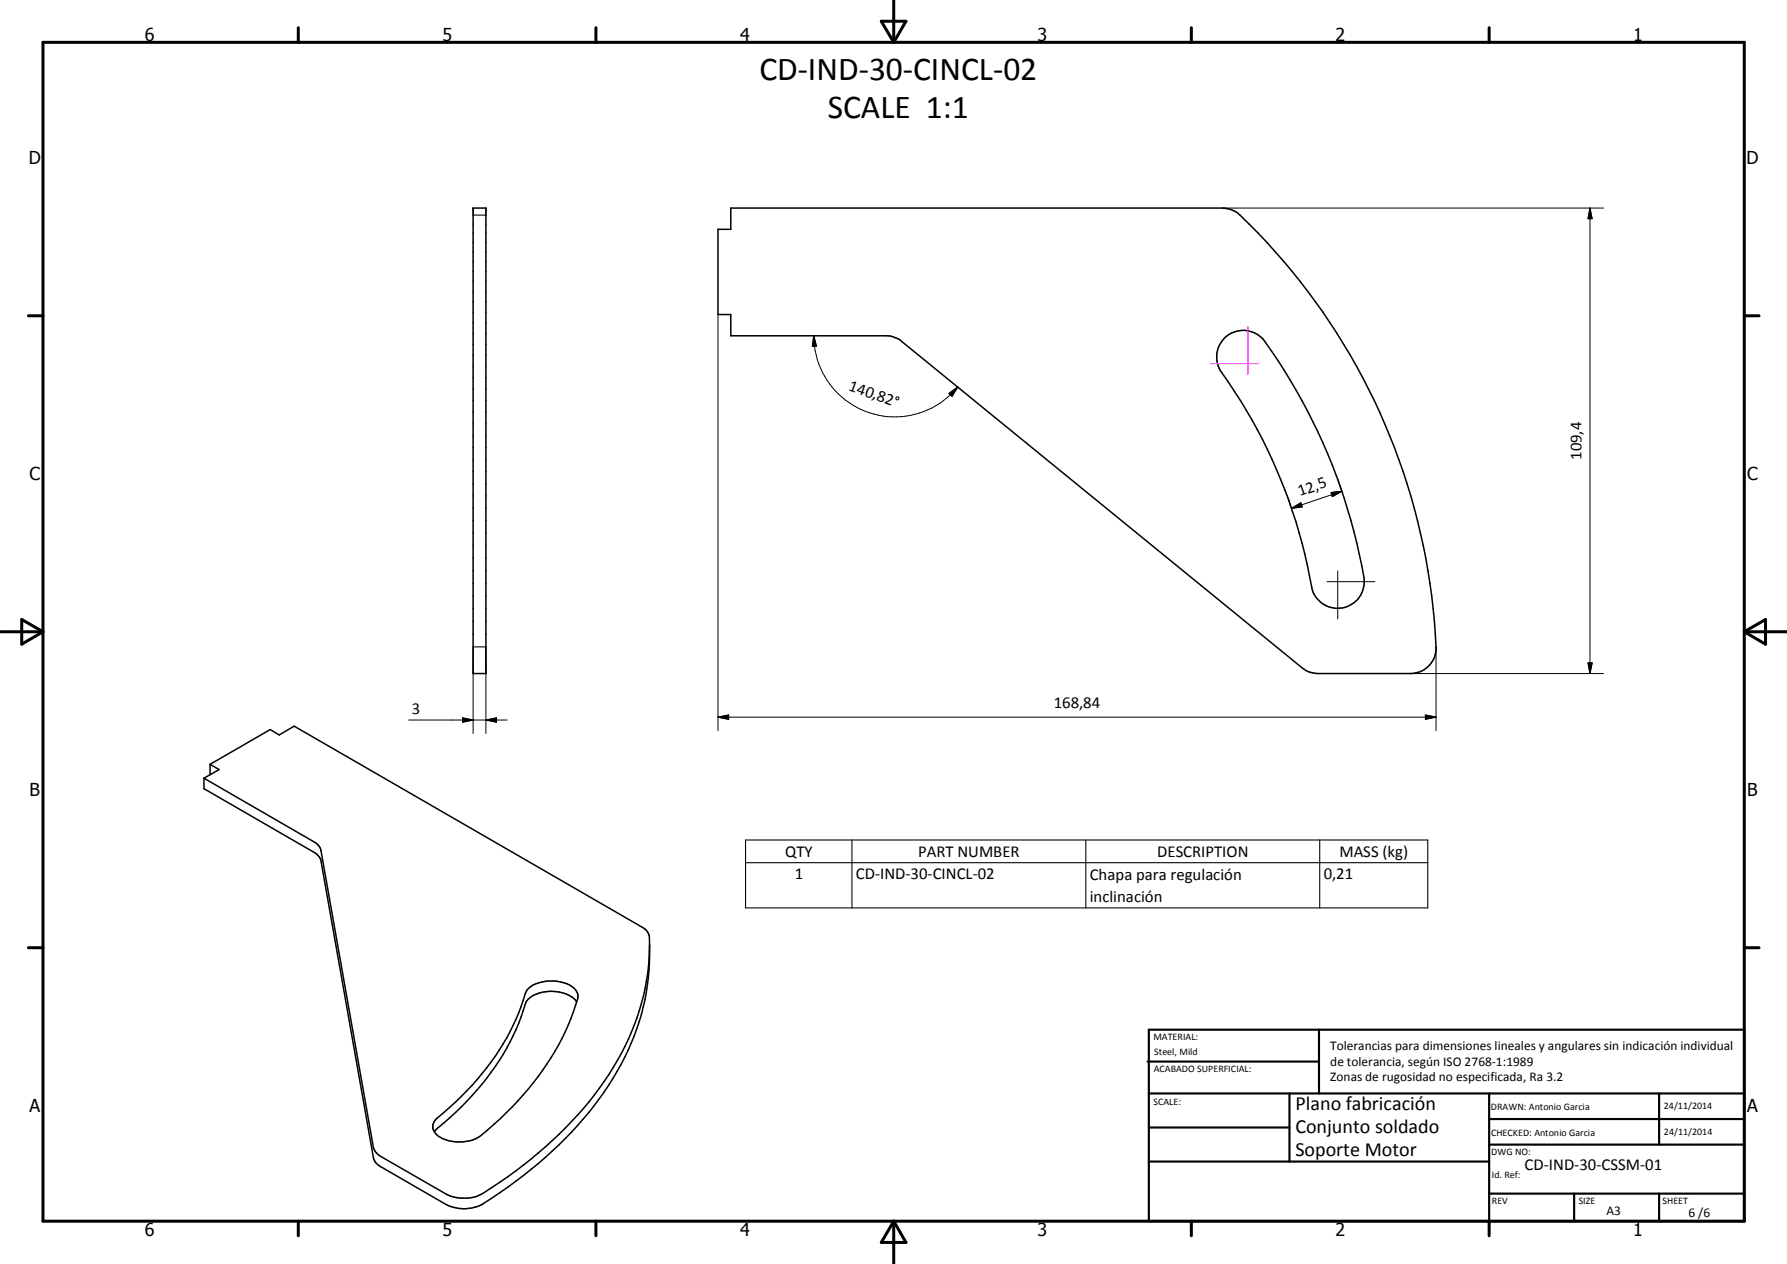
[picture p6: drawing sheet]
<svg xmlns="http://www.w3.org/2000/svg" width="420mm" height="297mm" viewBox="0 0 420 297" stroke-linecap="round" stroke-linejoin="round" font-family="sans-serif">
<path d="M111.2 48.9h3v109.4h-3zM171.8 48.9h115.6l1.1 .1a5.5 5.5 0 0 1 3 1.5 149.6 149.6 0 0 1 46.1 102.7 6 6 0 0 1-5.9 5.1h-21.7l-1.8-.3-1.1-.4-95.1-77.3a5.2 5.2 0 0 0-3.1-1.4h-37.1v-5h-3v-20h3zM287.7 79.7a6.2 6.2 0 0 1 9.6 .5 134.2 134.2 0 0 1 23.4 56.1 6.2 6.2 0 0 1-5.4 6.6 6.2 6.2 0 0 1-6.9-5 125.7 125.7 0 0 0-21.7-51.3 6.2 6.2 0 0 1 1-6.9zM49.4 179.6v2.5M49.4 179.6l14.1-8.2 2.1 1.3 3.6-2.1 81.7 47.2a2.97 2.97 0 0 1 1.8 2.4 56.2 56.2 0 0 1-11.8 35.5 95.9 95.9 0 0 1-28.7 25.4 9.5 9.5 0 0 1-7.4-.5l-15.3-8.9-1-.8-.6-.9-12.6-70.8-.8-.9-.8-.5-25.7-14.9M49.4 179.6l2.1 1.2-3.5 2.1M48 182.9v2.4l25.7 14.9 .8 .5 .8 1 12.6 70.7 .6 .9 1 .9 15.3 8.8a9.3 9.3 0 0 0 8.7-.1 94.8 94.8 0 0 0 29.6-27.9 55.2 55.2 0 0 0 9.6-32.9M124 232.6a7.9 7.9 0 0 1 7.8-1.8 4.9 4.9 0 0 1 4 2.8l.1 .7a62.1 62.1 0 0 1-18.3 28.6l-4.5 4a9.2 9.2 0 0 1-10.4-.2 2.46 2.46 0 0 1 .1-4 60.7 60.7 0 0 0 20.2-27.6zM135.6 235.5a7.4 7.4 0 0 0-7-2.5 6.4 6.4 0 0 0-4.9 2.4 56.7 56.7 0 0 1-16.6 26l-4.3 3.8-.7 .8" fill="none" stroke="#000" stroke-width=".35"/>
<path d="M111.2 50.5h3M111.2 152h3M175.3 197.4h160.4v16h-160.4zM200.3 197.4v16M255.3 197.4v16M310.3 197.4v16M175.3 202.7h160.4" fill="none" stroke="#000" stroke-width=".25"/>
<g fill="none" stroke="#000" stroke-width=".71">
<path d="M10.1 9.9h400v277.1h-400zM70.1 6.5v3.4M140.1 6.5v3.4M207.2 5h5.8l-2.9 4.9zM210.1 0v9.9M280.1 6.5v3.4M350.1 6.5v3.4M6.7 74.2h3.4M410.1 74.2h3.5M.1 148.5h10M5.1 145.6l5 2.9-5 2.9zM410.1 148.5h10"/>
<path d="M410.1 148.5l5-2.9v5.8zM6.7 222.7h3.4M410.1 222.7h3.5M70.1 287v3.4M140.1 287v3.4M210.1 287v10M210.1 287l2.9 5h-5.8zM280.1 287v3.4M350.1 287v3.4"/>
</g>
<g fill="none" stroke="#000" stroke-width=".51">
<path d="M269.8 249.5h40.3M270.1 242h140v45h-140zM270.1 257h140M303.2 257v16M310.1 242v15M350.1 257v30M390.1 257v12M270.1 265h33.1M270.1 273h80M350.1 269h60M350.1 263h60M350.1 280.5h60"/>
<path d="M370.1 280.5v6.5M390.1 280.5v6.5"/>
</g>
<path d="M293.4 76.7v11.3M284.7 85.5h11.2" fill="none" stroke="#f0f" stroke-width=".24"/>
<g fill="none" stroke="#000" stroke-width=".24">
<path d="M287.4 48.9h89.6M373.8 48.9l.5 2.5h-.9zM373.8 48.9v109.4M168.8 73.9v97.8M191.3 78.9l.7 2.5h-1zM191.3 78.9a19.1 19.1 0 0 0 12.7 18 19.1 19.1 0 0 0 21.2-6M223.1 92.5l2.1-1.6-1.4 2.2zM302.6 116.5l1 3M303.6 119.5l2.2-1.3 .4 .9zM313 115.7l2.5-.3-2.2 1.3zM314.5 112.4l1 3M315.5 115.4l-11.9 4.1"/>
<path d="M312 136.7h11.2M314.5 134.2v11.3M111.2 152v20.4M114.2 152v20.4M331.7 158.3h45.3M337.6 152v19.7M373.4 155.8h.9l-.5 2.5zM96.1 169.2h23.1M108.7 168.7l2.5 .5-2.5 .5zM114.2 169.2l2.5-.5v1zM168.8 168.5l2.5-.5v1zM168.8 168.5h168.8"/>
<path d="M335.1 168l2.5 .5-2.5 .5z"/>
</g>
<path d="M373.8 48.9l.5 2.5h-.9zM191.3 78.9l.7 2.5h-1zM223.1 92.5l2.1-1.6-1.4 2.2zM303.6 119.5l2.2-1.3 .4 .9zM313 115.7l2.5-.3-2.2 1.3zM373.4 155.8h.9l-.5 2.5zM108.7 168.7l2.5 .5-2.5 .5zM114.2 169.2l2.5-.5v1zM168.8 168.5l2.5-.5v1zM335.1 168l2.5 .5-2.5 .5z" fill="#000"/>
<g font-size="7.9">
<text x="178.6" y="18.7">CD-IND-30-CINCL-02</text>
<text x="194.6" y="27.7">SCALE 1:1</text>
</g>
<g font-size="4.7">
<text x="304.6" y="260.8">Plano fabricación</text>
<text x="304.6" y="266.2">Conjunto soldado</text>
<text x="304.6" y="271.6">Soporte Motor</text>
</g>
<g font-size="4.2">
<text x="34" y="9.6">6</text>
<text x="104" y="9.6">5</text>
<text x="174" y="9.6">4</text>
<text x="244" y="9.6">3</text>
<text x="314" y="9.6">2</text>
<text x="384" y="9.6">1</text>
<text x="6.8" y="38.7">D</text>
<text x="410.6" y="38.7">D</text>
<text x="7" y="112.9">C</text>
<text x="410.8" y="112.9">C</text>
<text x="7" y="187.1">B</text>
<text x="410.8" y="187.1">B</text>
<text x="7" y="261.4">A</text>
<text x="410.8" y="261.4">A</text>
<text x="34" y="290.4">6</text>
<text x="104" y="290.4">5</text>
<text x="174" y="290.4">4</text>
<text x="244" y="290.4">3</text>
<text x="314" y="290.4">2</text>
<text x="384" y="290.4">1</text>
</g>
<g font-size="3.9">
<text x="199.4" y="91.7" transform="rotate(19 199.4 91.7)">140,82°</text>
<text x="371.8" y="108.1" transform="rotate(-90 371.8 108.1)">109,4</text>
<text x="305.6" y="116.6" transform="rotate(-19 305.6 116.6)">12,5</text>
<text x="96.8" y="167.7">3</text>
<text x="247.8" y="166.5">168,84</text>
<text x="184.6" y="201.3">QTY</text>
<text x="215.8" y="201.3">PART NUMBER</text>
<text x="272.1" y="201.3">DESCRIPTION</text>
<text x="314.9" y="201.4">MASS (kg)</text>
<text x="186.8" y="206.6">1</text>
<text x="201.2" y="206.6">CD-IND-30-CINCL-02</text>
<text x="256.2" y="206.8">Chapa para regulación</text>
<text x="311.2" y="206.6">0,21</text>
<text x="256.2" y="212">inclinación</text>
<text x="358.5" y="275">CD-IND-30-CSSM-01</text>
</g>
<g font-size="3.1">
<text x="312.7" y="246.8">Tolerancias para dimensiones lineales y angulares sin indicación individual</text>
<text x="312.7" y="250.4">de tolerancia, según ISO 2768-1:1989</text>
<text x="312.7" y="254">Zonas de rugosidad no especificada, Ra 3.2</text>
<text x="377.7" y="285.6">A3</text>
<text x="397" y="285.9">6 /6</text>
</g>
<g font-size="2.4">
<text x="271.2" y="244.4">MATERIAL:</text>
<text x="271.3" y="252">ACABADO SUPERFICIAL:</text>
<text x="271.4" y="247.9">Steel, Mild</text>
<text x="271.2" y="259.7">SCALE:</text>
<text x="350.6" y="260.9">DRAWN: Antonio Garcia</text>
<text x="391.2" y="260.6">24/11/2014</text>
<text x="350.6" y="267">CHECKED: Antonio Garcia</text>
<text x="391.2" y="266.7">24/11/2014</text>
<text x="350.6" y="271.4">DWG NO:</text>
<text x="350.8" y="276.9">Id. Ref:</text>
<text x="350.8" y="282.8">REV</text>
<text x="371.2" y="282.9">SIZE</text>
<text x="390.9" y="282.9">SHEET</text>
</g>
</svg>
